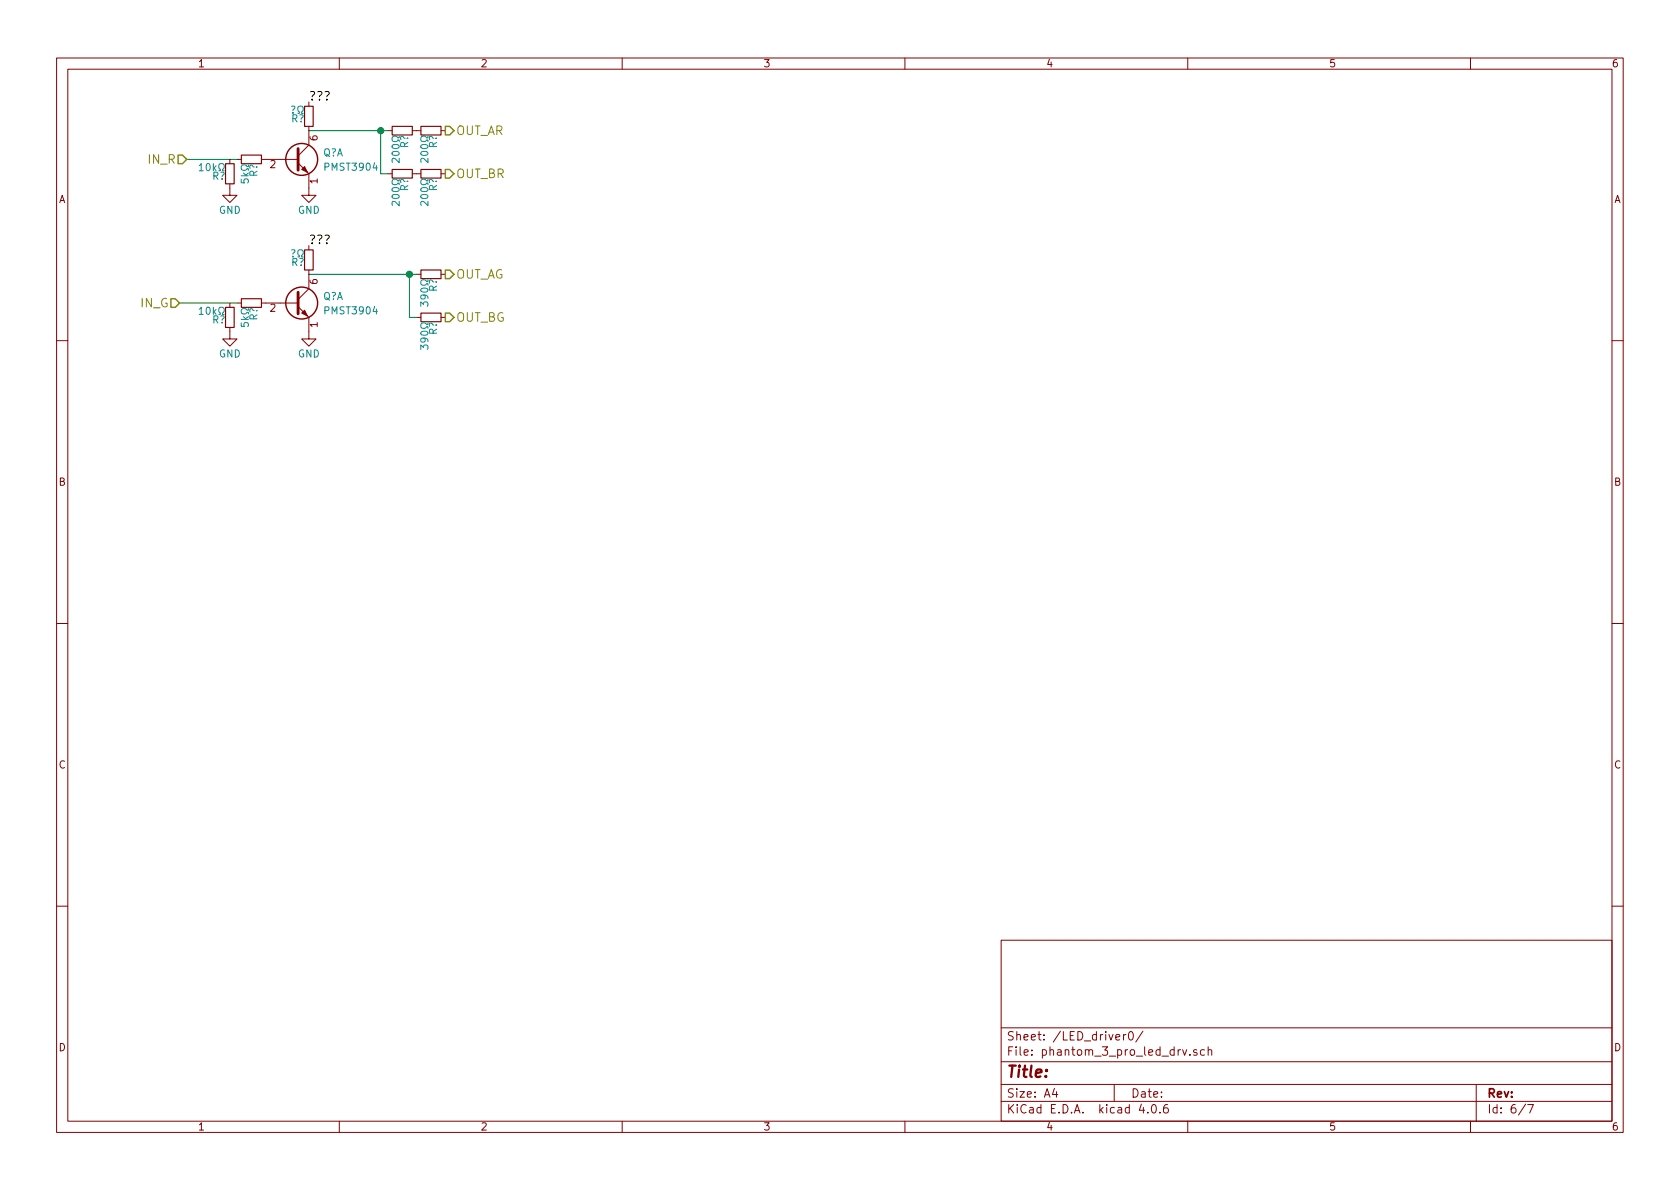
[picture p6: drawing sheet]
EESchema Schematic File Version 2
LIBS:power
LIBS:device
LIBS:transistors
LIBS:conn
LIBS:linear
LIBS:regul
LIBS:74xx
LIBS:cmos4000
LIBS:adc-dac
LIBS:memory
LIBS:xilinx
LIBS:microcontrollers
LIBS:dsp
LIBS:microchip
LIBS:analog_switches
LIBS:motorola
LIBS:texas
LIBS:intel
LIBS:audio
LIBS:interface
LIBS:digital-audio
LIBS:philips
LIBS:display
LIBS:cypress
LIBS:siliconi
LIBS:opto
LIBS:atmel
LIBS:contrib
LIBS:valves
LIBS:DRV8301_DCA_56_thin
LIBS:DRV8301_DCA_56
LIBS:motors
LIBS:motor_drivers
LIBS:texas-uc
LIBS:regul-v2
LIBS:phantom_3_pro_esc_center_board-cache
EELAYER 25 0
EELAYER END
$Descr A4 11693 8268
encoding utf-8
Sheet 6 7
Title ""
Date ""
Rev ""
Comp ""
Comment1 ""
Comment2 ""
Comment3 ""
Comment4 ""
$EndDescr
$Comp
L R_Small R?
U 1 1
P 2800 900
F 0 "R?" H 2830 920 50  0000 L CNN
F 1 "200Ω" H 2830 860 50  0000 L CNN
F 2 "" H 2800 900 50  0001 C CNN
F 3 "" H 2800 900 50  0001 C CNN
	1    2800 900 
	0    1    1    0   
$EndComp
$Comp
L R_Small R?
U 1 1
P 3000 900
F 0 "R?" H 3030 920 50  0000 L CNN
F 1 "200Ω" H 3030 860 50  0000 L CNN
F 2 "" H 3000 900 50  0001 C CNN
F 3 "" H 3000 900 50  0001 C CNN
	1    3000 900 
	0    1    1    0   
$EndComp
$Comp
L R_Small R?
U 1 1
P 2800 1200
F 0 "R?" H 2830 1220 50  0000 L CNN
F 1 "200Ω" H 2830 1160 50  0000 L CNN
F 2 "" H 2800 1200 50  0001 C CNN
F 3 "" H 2800 1200 50  0001 C CNN
	1    2800 1200
	0    1    1    0   
$EndComp
$Comp
L R_Small R?
U 1 1
P 3000 1200
F 0 "R?" H 3030 1220 50  0000 L CNN
F 1 "200Ω" H 3030 1160 50  0000 L CNN
F 2 "" H 3000 1200 50  0001 C CNN
F 3 "" H 3000 1200 50  0001 C CNN
	1    3000 1200
	0    1    1    0   
$EndComp
$Comp
L R_Small R?
U 1 1
P 3000 1900
F 0 "R?" H 3030 1920 50  0000 L CNN
F 1 "390Ω" H 3030 1860 50  0000 L CNN
F 2 "" H 3000 1900 50  0001 C CNN
F 3 "" H 3000 1900 50  0001 C CNN
	1    3000 1900
	0    1    1    0   
$EndComp
$Comp
L R_Small R?
U 1 1
P 3000 2200
F 0 "R?" H 3030 2220 50  0000 L CNN
F 1 "390Ω" H 3030 2160 50  0000 L CNN
F 2 "" H 3000 2200 50  0001 C CNN
F 3 "" H 3000 2200 50  0001 C CNN
	1    3000 2200
	0    1    1    0   
$EndComp
$Comp
L PMBT2222AYS Q?
U 1 1
P 2050 1100
F 0 "Q?" H 2250 1150 50  0000 L CNN
F 1 "PMST3904" H 2250 1050 50  0000 L CNN
F 2 "TO_SOT_Packages_SMD:SOT-363" H 2250 1200 50  0001 C CNN
F 3 "" H 2050 1100 50  0001 C CNN
	1    2050 1100
	1    0    0    -1  
$EndComp
$Comp
L PMBT2222AYS Q?
U 1 1
P 2050 2100
F 0 "Q?" H 2250 2150 50  0000 L CNN
F 1 "PMST3904" H 2250 2050 50  0000 L CNN
F 2 "TO_SOT_Packages_SMD:SOT-363" H 2250 2200 50  0001 C CNN
F 3 "" H 2050 2100 50  0001 C CNN
	1    2050 2100
	1    0    0    -1  
$EndComp
Wire Wire Line
	2900 2200 2850 2200
Wire Wire Line
	2850 2200 2850 1900
Wire Wire Line
	2150 1900 2900 1900
Wire Wire Line
	2700 1200 2650 1200
Wire Wire Line
	2650 1200 2650 900 
Wire Wire Line
	2150 900  2700 900 
Connection ~ 2650 900 
Connection ~ 2850 1900
$Comp
L R_Small R?
U 1 1
P 1750 1100
F 0 "R?" H 1780 1120 50  0000 L CNN
F 1 "5kΩ" H 1780 1060 50  0000 L CNN
F 2 "" H 1750 1100 50  0001 C CNN
F 3 "" H 1750 1100 50  0001 C CNN
	1    1750 1100
	0    1    1    0   
$EndComp
$Comp
L R_Small R?
U 1 1
P 1750 2100
F 0 "R?" H 1780 2120 50  0000 L CNN
F 1 "5kΩ" H 1780 2060 50  0000 L CNN
F 2 "" H 1750 2100 50  0001 C CNN
F 3 "" H 1750 2100 50  0001 C CNN
	1    1750 2100
	0    1    1    0   
$EndComp
Wire Wire Line
	1650 1100 1300 1100
Wire Wire Line
	1650 2100 1250 2100
$Comp
L R_Small R?
U 1 1
P 1600 1200
F 0 "R?" H 1630 1220 50  0000 L CNN
F 1 "10kΩ" H 1630 1160 50  0000 L CNN
F 2 "" H 1600 1200 50  0001 C CNN
F 3 "" H 1600 1200 50  0001 C CNN
	1    1600 1200
	-1   0    0    1   
$EndComp
$Comp
L GND #PWR?
U 1 1
P 1600 1300
F 0 "#PWR?" H 1600 1050 50  0001 C CNN
F 1 "GND" H 1600 1150 50  0000 C CNN
F 2 "" H 1600 1300 50  0001 C CNN
F 3 "" H 1600 1300 50  0001 C CNN
	1    1600 1300
	-1   0    0    -1  
$EndComp
$Comp
L GND #PWR?
U 1 1
P 2150 1300
F 0 "#PWR?" H 2150 1050 50  0001 C CNN
F 1 "GND" H 2150 1150 50  0000 C CNN
F 2 "" H 2150 1300 50  0001 C CNN
F 3 "" H 2150 1300 50  0001 C CNN
	1    2150 1300
	-1   0    0    -1  
$EndComp
$Comp
L R_Small R?
U 1 1
P 1600 2200
F 0 "R?" H 1630 2220 50  0000 L CNN
F 1 "10kΩ" H 1630 2160 50  0000 L CNN
F 2 "" H 1600 2200 50  0001 C CNN
F 3 "" H 1600 2200 50  0001 C CNN
	1    1600 2200
	-1   0    0    1   
$EndComp
$Comp
L GND #PWR?
U 1 1
P 1600 2300
F 0 "#PWR?" H 1600 2050 50  0001 C CNN
F 1 "GND" H 1600 2150 50  0000 C CNN
F 2 "" H 1600 2300 50  0001 C CNN
F 3 "" H 1600 2300 50  0001 C CNN
	1    1600 2300
	-1   0    0    -1  
$EndComp
$Comp
L GND #PWR?
U 1 1
P 2150 2300
F 0 "#PWR?" H 2150 2050 50  0001 C CNN
F 1 "GND" H 2150 2150 50  0000 C CNN
F 2 "" H 2150 2300 50  0001 C CNN
F 3 "" H 2150 2300 50  0001 C CNN
	1    2150 2300
	-1   0    0    -1  
$EndComp
$Comp
L R_Small R?
U 1 1
P 2150 800
F 0 "R?" H 2180 820 50  0000 L CNN
F 1 "?Ω" H 2180 760 50  0000 L CNN
F 2 "" H 2150 800 50  0001 C CNN
F 3 "" H 2150 800 50  0001 C CNN
	1    2150 800 
	-1   0    0    1   
$EndComp
$Comp
L R_Small R?
U 1 1
P 2150 1800
F 0 "R?" H 2180 1820 50  0000 L CNN
F 1 "?Ω" H 2180 1760 50  0000 L CNN
F 2 "" H 2150 1800 50  0001 C CNN
F 3 "" H 2150 1800 50  0001 C CNN
	1    2150 1800
	-1   0    0    1   
$EndComp
Text Label 2150 700  0    60   ~ 0
???
Text Label 2150 1700 0    60   ~ 0
???
Text HLabel 1300 1100 0    60   Input ~ 0
IN_R
Text HLabel 1250 2100 0    60   Input ~ 0
IN_G
Text HLabel 3100 900  2    60   Output ~ 0
OUT_AR
Text HLabel 3100 1200 2    60   Output ~ 0
OUT_BR
Text HLabel 3100 1900 2    60   Output ~ 0
OUT_AG
Text HLabel 3100 2200 2    60   Output ~ 0
OUT_BG
$EndSCHEMATC
